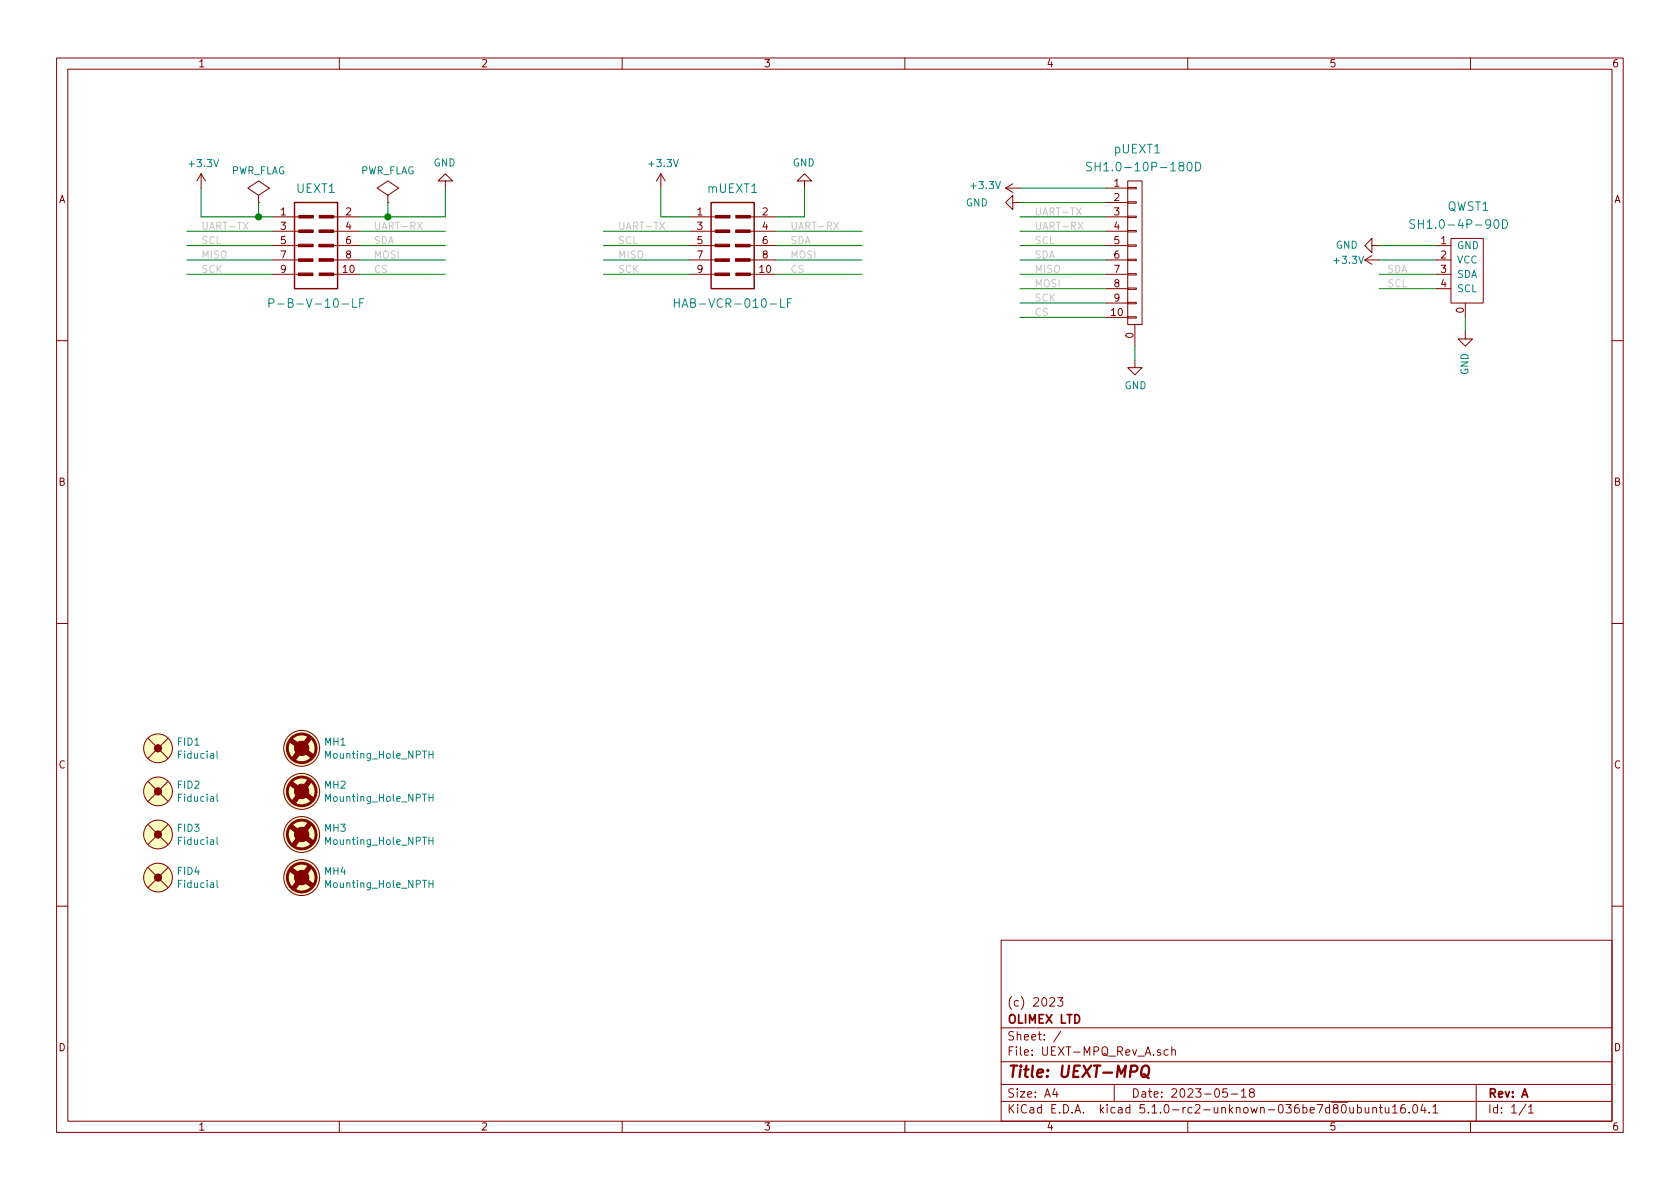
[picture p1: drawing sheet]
EESchema Schematic File Version 4
LIBS:UEXT-MPQ_Rev_A-cache
EELAYER 29 0
EELAYER END
$Descr A4 11693 8268
encoding utf-8
Sheet 1 1
Title "UEXT-MPQ"
Date "2023-05-18"
Rev "A"
Comp "OLIMEX LTD"
Comment1 "(c) 2023"
Comment2 ""
Comment3 ""
Comment4 ""
$EndDescr
$Comp
L OLIMEX_Connectors:BH10S UEXT1
U 1 1
P 2200 1700
F 0 "UEXT1" H 2200 2100 60  0000 C CNN
F 1 "P-B-V-10-LF" H 2200 1300 60  0000 C CNN
F 2 "OLIMEX_Connectors-FP:GBH-254-SMT-10" H 2192 1653 60  0001 C CNN
F 3 "" H 2192 1653 60  0000 C CNN
	1    2200 1700
	1    0    0    -1  
$EndComp
$Comp
L OLIMEX_Connectors:BH10S mUEXT1
U 1 1
P 5100 1700
F 0 "mUEXT1" H 5100 2100 60  0000 C CNN
F 1 "HAB-VCR-010-LF" H 5100 1300 60  0000 C CNN
F 2 "OLIMEX_Connectors-FP:HAB-VCR-010-LF" H 5092 1653 60  0001 C CNN
F 3 "" H 5092 1653 60  0000 C CNN
	1    5100 1700
	1    0    0    -1  
$EndComp
Wire Wire Line
	1900 1500 1800 1500
Wire Wire Line
	1400 1500 1400 1300
Wire Wire Line
	2500 1500 2700 1500
Wire Wire Line
	3100 1500 3100 1300
$Comp
L OLIMEX_Power:GND #PWR0102
U 1 1
P 3100 1300
F 0 "#PWR0102" H 3100 1050 50  0001 C CNN
F 1 "GND" H 3105 1127 50  0000 C CNN
F 2 "" H 3100 1300 60  0000 C CNN
F 3 "" H 3100 1300 60  0000 C CNN
	1    3100 1300
	-1   0    0    1   
$EndComp
Wire Wire Line
	2500 1600 3100 1600
Wire Wire Line
	2500 1700 3100 1700
Wire Wire Line
	1900 1800 1300 1800
Wire Wire Line
	2500 1800 3100 1800
Wire Wire Line
	2500 1900 3100 1900
Wire Wire Line
	1900 1900 1300 1900
Text Label 1400 1600 0    50   ~ 0
UART-TX
Text Label 2600 1600 0    50   ~ 0
UART-RX
Wire Wire Line
	1300 1600 1900 1600
Wire Wire Line
	1300 1700 1900 1700
Text Label 1400 1700 0    50   ~ 0
SCL
Text Label 2600 1700 0    50   ~ 0
SDA
Text Label 1400 1800 0    50   ~ 0
MISO
Text Label 2600 1800 0    50   ~ 0
MOSI
Text Label 1400 1900 0    50   ~ 0
SCK
Text Label 2600 1900 0    50   ~ 0
CS
Wire Wire Line
	4800 1500 4600 1500
Wire Wire Line
	4600 1500 4600 1300
Wire Wire Line
	4800 1800 4200 1800
Wire Wire Line
	4800 1900 4200 1900
Text Label 4300 1600 0    50   ~ 0
UART-TX
Wire Wire Line
	4200 1600 4800 1600
Wire Wire Line
	4200 1700 4800 1700
Text Label 4300 1700 0    50   ~ 0
SCL
Text Label 4300 1800 0    50   ~ 0
MISO
Text Label 4300 1900 0    50   ~ 0
SCK
Wire Wire Line
	5400 1500 5600 1500
Wire Wire Line
	5600 1500 5600 1300
$Comp
L OLIMEX_Power:GND #PWR0106
U 1 1
P 5600 1300
F 0 "#PWR0106" H 5600 1050 50  0001 C CNN
F 1 "GND" H 5605 1127 50  0000 C CNN
F 2 "" H 5600 1300 60  0000 C CNN
F 3 "" H 5600 1300 60  0000 C CNN
	1    5600 1300
	-1   0    0    1   
$EndComp
Wire Wire Line
	5400 1600 6000 1600
Wire Wire Line
	5400 1700 6000 1700
Wire Wire Line
	5400 1800 6000 1800
Wire Wire Line
	5400 1900 6000 1900
Text Label 5500 1600 0    50   ~ 0
UART-RX
Text Label 5500 1700 0    50   ~ 0
SDA
Text Label 5500 1800 0    50   ~ 0
MOSI
Text Label 5500 1900 0    50   ~ 0
CS
Text Label 7200 1600 0    50   ~ 0
UART-RX
Text Label 7200 1800 0    50   ~ 0
SDA
Text Label 7200 2000 0    50   ~ 0
MOSI
Text Label 7200 2200 0    50   ~ 0
CS
Wire Wire Line
	7100 2200 7700 2200
Wire Wire Line
	7100 2000 7700 2000
Wire Wire Line
	7100 1800 7700 1800
Wire Wire Line
	7100 1600 7700 1600
Wire Wire Line
	7700 1900 7100 1900
Wire Wire Line
	7700 2100 7100 2100
Text Label 7200 1500 0    50   ~ 0
UART-TX
Wire Wire Line
	7100 1500 7700 1500
Wire Wire Line
	7100 1700 7700 1700
Text Label 7200 1700 0    50   ~ 0
SCL
Text Label 7200 1900 0    50   ~ 0
MISO
Text Label 7200 2100 0    50   ~ 0
SCK
$Comp
L OLIMEX_Power:PWR_FLAG #FLG0101
U 1 1
P 1800 1400
F 0 "#FLG0101" H 1800 1495 50  0001 C CNN
F 1 "PWR_FLAG" H 1800 1623 50  0000 C CNN
F 2 "" H 1800 1400 60  0000 C CNN
F 3 "" H 1800 1400 60  0000 C CNN
	1    1800 1400
	1    0    0    -1  
$EndComp
$Comp
L OLIMEX_Power:PWR_FLAG #FLG0102
U 1 1
P 2700 1400
F 0 "#FLG0102" H 2700 1495 50  0001 C CNN
F 1 "PWR_FLAG" H 2700 1623 50  0000 C CNN
F 2 "" H 2700 1400 60  0000 C CNN
F 3 "" H 2700 1400 60  0000 C CNN
	1    2700 1400
	1    0    0    -1  
$EndComp
$Comp
L OLIMEX_OTHER:Fiducial FID4
U 1 1
P 1100 6100
F 0 "FID4" H 1228 6146 50  0000 L CNN
F 1 "Fiducial" H 1228 6055 50  0000 L CNN
F 2 "OLIMEX_Other-FP:Fiducial1x3" H 1110 5875 20  0001 C CNN
F 3 "" V 1050 6100 60  0000 C CNN
	1    1100 6100
	1    0    0    -1  
$EndComp
$Comp
L OLIMEX_OTHER:Fiducial FID3
U 1 1
P 1100 5800
F 0 "FID3" H 1228 5846 50  0000 L CNN
F 1 "Fiducial" H 1228 5755 50  0000 L CNN
F 2 "OLIMEX_Other-FP:Fiducial1x3" H 1110 5575 20  0001 C CNN
F 3 "" V 1050 5800 60  0000 C CNN
	1    1100 5800
	1    0    0    -1  
$EndComp
$Comp
L OLIMEX_OTHER:Fiducial FID2
U 1 1
P 1100 5500
F 0 "FID2" H 1228 5546 50  0000 L CNN
F 1 "Fiducial" H 1228 5455 50  0000 L CNN
F 2 "OLIMEX_Other-FP:Fiducial1x3" H 1110 5275 20  0001 C CNN
F 3 "" V 1050 5500 60  0000 C CNN
	1    1100 5500
	1    0    0    -1  
$EndComp
$Comp
L OLIMEX_OTHER:Mounting_Hole_NPTH MH4
U 1 1
P 2100 6100
F 0 "MH4" H 2253 6146 50  0000 L CNN
F 1 "Mounting_Hole_NPTH" H 2253 6055 50  0000 L CNN
F 2 "OLIMEX_Other-FP:Mounting_hole_3.3mm" H 2050 6100 50  0001 C CNN
F 3 "" H 2050 6100 50  0001 C CNN
	1    2100 6100
	1    0    0    -1  
$EndComp
$Comp
L OLIMEX_OTHER:Mounting_Hole_NPTH MH3
U 1 1
P 2100 5800
F 0 "MH3" H 2253 5846 50  0000 L CNN
F 1 "Mounting_Hole_NPTH" H 2253 5755 50  0000 L CNN
F 2 "OLIMEX_Other-FP:Mounting_hole_3.3mm" H 2050 5800 50  0001 C CNN
F 3 "" H 2050 5800 50  0001 C CNN
	1    2100 5800
	1    0    0    -1  
$EndComp
$Comp
L OLIMEX_OTHER:Mounting_Hole_NPTH MH2
U 1 1
P 2100 5500
F 0 "MH2" H 2253 5546 50  0000 L CNN
F 1 "Mounting_Hole_NPTH" H 2253 5455 50  0000 L CNN
F 2 "OLIMEX_Other-FP:Mounting_hole_3.3mm" H 2050 5500 50  0001 C CNN
F 3 "" H 2050 5500 50  0001 C CNN
	1    2100 5500
	1    0    0    -1  
$EndComp
$Comp
L OLIMEX_OTHER:Mounting_Hole_NPTH MH1
U 1 1
P 2100 5200
F 0 "MH1" H 2253 5246 50  0000 L CNN
F 1 "Mounting_Hole_NPTH" H 2253 5155 50  0000 L CNN
F 2 "OLIMEX_Other-FP:Mounting_hole_3.3mm" H 2050 5200 50  0001 C CNN
F 3 "" H 2050 5200 50  0001 C CNN
	1    2100 5200
	1    0    0    -1  
$EndComp
$Comp
L OLIMEX_Power:+3.3V #PWR0101
U 1 1
P 7100 1300
F 0 "#PWR0101" H 7100 1150 50  0001 C CNN
F 1 "+3.3V" V 7115 1428 50  0000 L CNN
F 2 "" H 7100 1300 60  0000 C CNN
F 3 "" H 7100 1300 60  0000 C CNN
	1    7100 1300
	0    -1   -1   0   
$EndComp
$Comp
L OLIMEX_Power:+3.3V #PWR0103
U 1 1
P 4600 1300
F 0 "#PWR0103" H 4600 1150 50  0001 C CNN
F 1 "+3.3V" H 4615 1473 50  0000 C CNN
F 2 "" H 4600 1300 60  0000 C CNN
F 3 "" H 4600 1300 60  0000 C CNN
	1    4600 1300
	1    0    0    -1  
$EndComp
$Comp
L OLIMEX_Power:+3.3V #PWR0104
U 1 1
P 1400 1300
F 0 "#PWR0104" H 1400 1150 50  0001 C CNN
F 1 "+3.3V" H 1415 1473 50  0000 C CNN
F 2 "" H 1400 1300 60  0000 C CNN
F 3 "" H 1400 1300 60  0000 C CNN
	1    1400 1300
	1    0    0    -1  
$EndComp
$Comp
L OLIMEX_Power:GND #PWR0105
U 1 1
P 7900 2500
F 0 "#PWR0105" H 7900 2250 50  0001 C CNN
F 1 "GND" H 7905 2327 50  0000 C CNN
F 2 "" H 7900 2500 60  0000 C CNN
F 3 "" H 7900 2500 60  0000 C CNN
	1    7900 2500
	1    0    0    -1  
$EndComp
Wire Wire Line
	7900 2400 7900 2500
Text Label 9800 2000 2    50   ~ 0
SCL
Text Label 9800 1900 2    50   ~ 0
SDA
$Comp
L OLIMEX_Power:+3.3V #PWR0107
U 1 1
P 9600 1800
F 0 "#PWR0107" H 9600 1650 50  0001 C CNN
F 1 "+3.3V" V 9600 1900 50  0000 L CNN
F 2 "" H 9600 1800 60  0000 C CNN
F 3 "" H 9600 1800 60  0000 C CNN
	1    9600 1800
	0    -1   1    0   
$EndComp
$Comp
L OLIMEX_Power:GND #PWR0109
U 1 1
P 9600 1700
F 0 "#PWR0109" H 9600 1450 50  0001 C CNN
F 1 "GND" V 9600 1475 50  0000 C CNN
F 2 "" H 9600 1700 60  0000 C CNN
F 3 "" H 9600 1700 60  0000 C CNN
	1    9600 1700
	0    1    -1   0   
$EndComp
Wire Wire Line
	10000 2000 9600 2000
Wire Wire Line
	10000 1900 9600 1900
Wire Wire Line
	10000 1800 9600 1800
Wire Wire Line
	10000 1700 9600 1700
$Comp
L OLIMEX_Connectors:CONN_01X10 pUEXT1
U 1 1
P 7900 1800
F 0 "pUEXT1" H 7750 2575 60  0000 L CNN
F 1 "SH1.0-10P-180D" H 7550 2450 60  0000 L CNN
F 2 "OLIMEX_Connectors-FP:BM10B-SRSS-TB" H 7988 1676 50  0001 L CNN
F 3 "" H 7900 700 50  0000 C CNN
	1    7900 1800
	1    0    0    -1  
$EndComp
Wire Wire Line
	7100 1300 7700 1300
Wire Wire Line
	7700 1400 7100 1400
$Comp
L OLIMEX_Power:GND #PWR0108
U 1 1
P 7100 1400
F 0 "#PWR0108" H 7100 1150 50  0001 C CNN
F 1 "GND" V 7100 1100 50  0000 C CNN
F 2 "" H 7100 1400 60  0000 C CNN
F 3 "" H 7100 1400 60  0000 C CNN
	1    7100 1400
	0    1    1    0   
$EndComp
Wire Wire Line
	2700 1500 2700 1400
Connection ~ 2700 1500
Wire Wire Line
	2700 1500 3100 1500
Wire Wire Line
	1800 1500 1800 1400
Connection ~ 1800 1500
Wire Wire Line
	1800 1500 1400 1500
$Comp
L OLIMEX_OTHER:Fiducial FID1
U 1 1
P 1100 5200
F 0 "FID1" H 1228 5246 50  0000 L CNN
F 1 "Fiducial" H 1228 5155 50  0000 L CNN
F 2 "OLIMEX_Other-FP:Fiducial1x3" H 1110 4975 20  0001 C CNN
F 3 "" V 1050 5200 60  0000 C CNN
	1    1100 5200
	1    0    0    -1  
$EndComp
$Comp
L OLIMEX_Connectors:QWST QWST1
U 1 1
P 10200 1800
F 0 "QWST1" H 10325 2175 60  0000 R CNN
F 1 "SH1.0-4P-90D" H 10600 2050 60  0000 R CNN
F 2 "OLIMEX_Connectors-FP:SM04B-SRSS-TB" H 9700 1850 50  0001 C CNN
F 3 "" H 9700 1850 50  0001 C CNN
	1    10200 1800
	-1   0    0    -1  
$EndComp
$Comp
L OLIMEX_Power:GND #PWR?
U 1 1
P 10200 2300
F 0 "#PWR?" H 10200 2050 50  0001 C CNN
F 1 "GND" V 10200 2075 50  0000 C CNN
F 2 "" H 10200 2300 60  0000 C CNN
F 3 "" H 10200 2300 60  0000 C CNN
	1    10200 2300
	-1   0    0    -1  
$EndComp
Wire Wire Line
	10200 2200 10200 2300
$EndSCHEMATC
